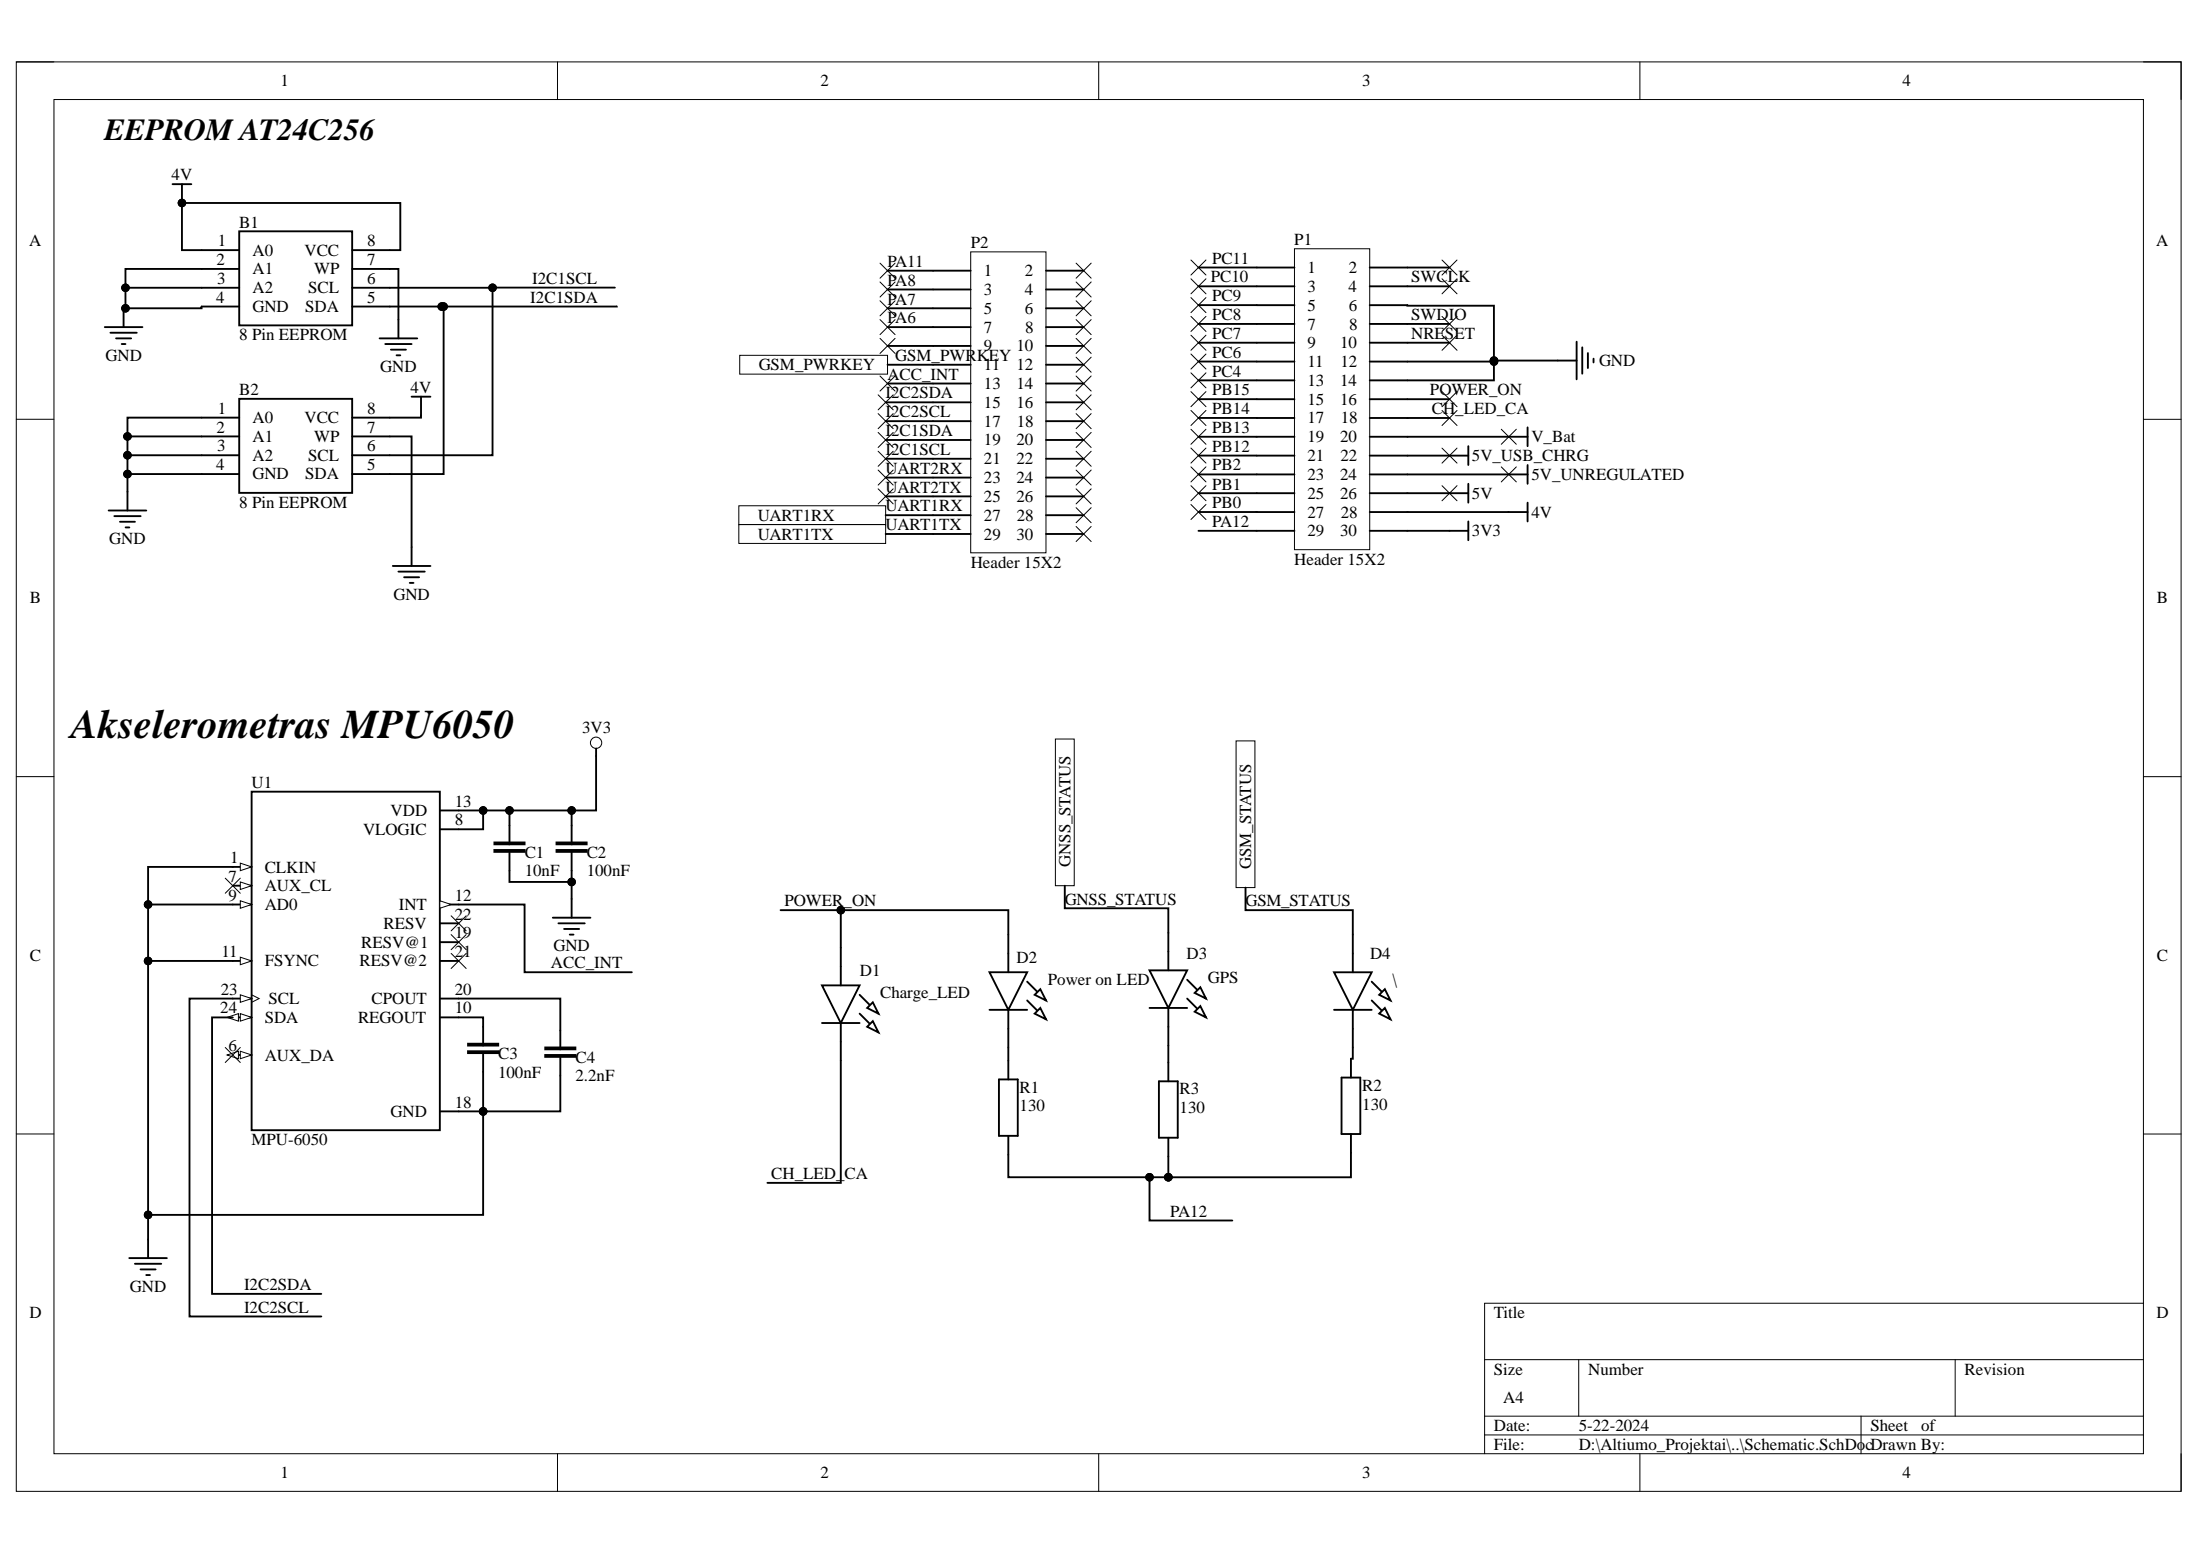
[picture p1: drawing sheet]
# Altium schematic sheet Schematic.SchDoc
size A4; SheetNumber: 1; SheetTotal: 2

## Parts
B1  8 Pin EEPROM  [AT24C256]
B2  8 Pin EEPROM  [AT24C256]
C1  10nF  [CAP_0805]
C2  100nF  [CAP_0805]
C3  100nF  [CAP_0805]
C4  2.2nF  [CAP_0805]
D1  Charge_LED  [LED_0805]
D2  Power on LED  [LED_0805]
D3  GPS  [LED_0805]
D4  \  [LED_0805]
P1  Header 15X2  [HDR2X15]
P2  Header 15X2  [HDR2X15]
R1  130  [RES_0805]
R2  130  [RES_0805]
R3  130  [RES_0805]
S1  SLIDE_SWITCH  [SLIDE_SWITCH_BIG]
U1  MPU-6050  [MPU_6050]

## Ports
GNSS_STATUS, GSM_PWRKEY, GSM_STATUS, UART1RX, UART1TX

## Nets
3V3: C1.2 C2.2 P1.30 U1.8(VLOGIC) U1.13(VDD)
4V: B1.1(A0) B1.8(VCC) B2.8(VCC) P1.28
5V: P1.26
5V_UNREGULATED: P1.24 S1.1(NC)
5V_USB_CHRG: P1.22
GND: B1.2(A1) B1.3(A2) B1.4(GND) B1.7(WP) B2.1(A0) B2.2(A1) B2.3(A2) B2.4(GND) B2.7(WP) C1.1 C2.1 C3.1 C4.1 P1.6 P1.12 P1.14 S1.3(NO) U1.1(CLKIN) U1.9(AD0) U1.11(FSYNC) U1.18(GND)
V_Bat: P1.20
ACC_INT: P2.13 U1.12(INT)
CH_LED_CA: D1.1(K) P1.18
GNSS_STATUS: D3.2(A) ; port GNSS_STATUS
GSM_PW: P2.11 ; port GSM_PWRKEY
GSM_STATUS: D4.2(A) ; port GSM_STATUS
I2C1SCL: B1.6(SCL) B2.6(SCL) P2.21
I2C1SDA: B1.5(SDA) B2.5(SDA) P2.19
I2C2SCL: P2.17 U1.23(SCL)
I2C2SDA: P2.15 U1.24(SDA)
NRESET: P1.10
PA5: P2.9 R1.1 R2.1 R3.1
PA6: P2.7
PA7: P2.5
PA8: P2.3
PA11: P2.1
PA12: P1.29
PB0: P1.27
PB1: P1.25
PB2: P1.23
PB12: P1.21
PB13: P1.19
PB14: P1.17
PB15: P1.15
PC4: P1.13
PC6: P1.11
PC7: P1.9
PC8: P1.7
PC9: P1.5
PC10: P1.3
PC11: P1.1
POWER_ON: D1.2(A) D2.2(A) P1.16 S1.2(COM)
SWCLK: P1.4
SWDIO: P1.8
UART1RX: P2.27 ; port UART1RX
UART1TX: P2.29 ; port UART1TX
UART2RX: P2.23
UART2TX: P2.25
NetC3_2: C3.2 U1.10(REGOUT)
NetC4_2: C4.2 U1.20(CPOUT)
NetD2_1: D2.1(K) R1.2
NetD3_1: D3.1(K) R3.2
NetD4_1: D4.1(K) R2.2

Not connected (* = marked no-connect by the designer): P1 2*; P2 2* 4* 6* 8* 10* 12* 14* 16* 18* 20* 22* 24* 26* 28* 30*; U1 6(AUX_DA)* 7(AUX_CL)* 19(RESV@1)* 21(RESV@2)* 22(RESV)*

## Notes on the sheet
- EEPROM AT24C256
- Accelerometer MPU6050
